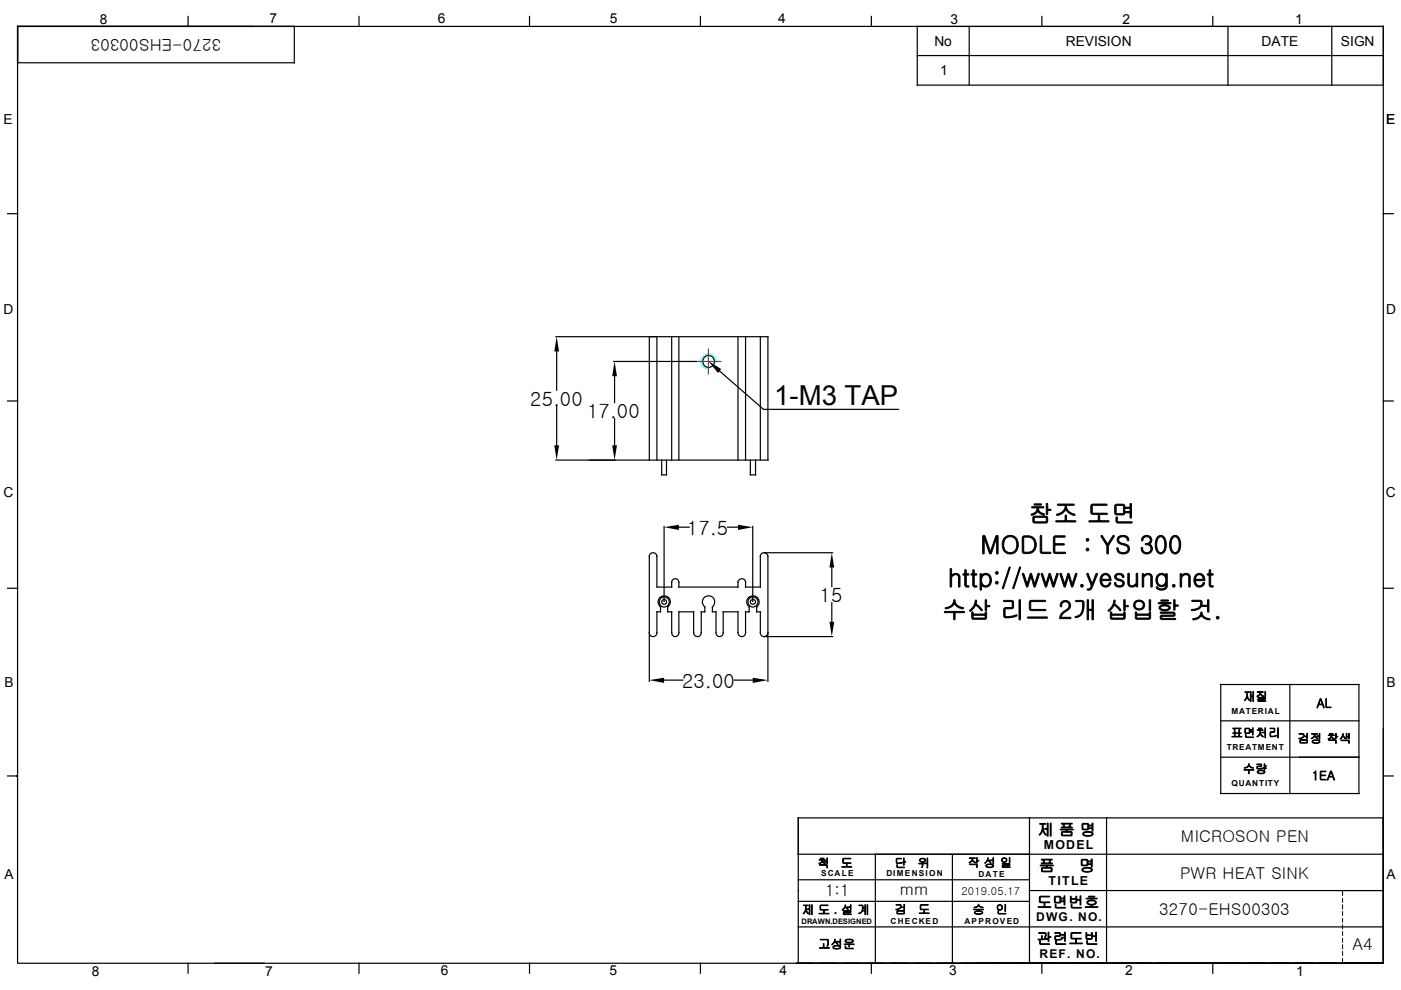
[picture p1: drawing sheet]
<svg xmlns="http://www.w3.org/2000/svg" width="297mm" height="210mm" viewBox="0 0 297 210" stroke-linecap="round" stroke-linejoin="round" font-family="sans-serif">
<g fill="none" stroke="#000" stroke-width=".25">
<path d="M3.7 5.6h289.6v198.6h-289.6zM3.7 5.6h58.7v7.7h-58.7zM39.9 3.5v2.1M76.1 3.5v2.1M112.3 3.5v2.1M148.5 3.5v2.1M184.7 3.5v2.1M194.5 5.6h98.8v12.4h-98.8zM194.5 11.8h98.8M205.5 5.6v12.4M220.9 3.5v2.1M257.1 3.5v2.1"/>
<path d="M260.3 5.6v12.4M282.4 5.6v12.4M1.6 45.3h2.1M293.3 45.3h2.1M117.9 71.4h44.9v26.2h-25.1v-26.2M118 74.5v8.2M130.1 76.6h17.5M130.3 79.8v5.6M139.3 71.4v26.2M142.4 71.4v26.2M143.9 71.4v26.2M152.6 78.7l9.3 8.1h28.6"/>
<path d="M156.5 71.4v26.2M158.1 71.4v26.2M161.2 71.4v26.2M1.6 85h2.1M117.9 97.6h19.7M118 86.2v8.2M130.3 88.7v5.7M140.3 97.6v3.1h1v-3.1M159.1 97.6v3.1h1.1v-3.1M293.3 85h2.1M137.9 117.4a.82 .82 0 0 1 .9-.2 .82 .82 0 0 1 .5 .8v6.5h3.1v-1a.76 .76 0 0 1 .8-.8 .76 .76 0 0 1 .7 .8v1h12.6v-1a.81 .81 0 0 1 .8-.8 .81 .81 0 0 1 .8 .8v1h3.1v-6.5a.81 .81 0 0 1 .8-.8 .81 .81 0 0 1 .8 .8v16.1a.81 .81 0 0 1-.8 .9 .81 .81 0 0 1-.8-.9v-4.4h-.8v-1a1.33 1.33 0 0 0 .2-1.9 1.33 1.33 0 0 0-1.9 0 1.33 1.33 0 0 0 .1 1.9v1h-.7v4.4a.81 .81 0 0 1-.8 .9 .81 .81 0 0 1-.8-.9v-4.4h-3.2v4.4a.77 .77 0 0 1-.7 .9 .77 .77 0 0 1-.8-.9v-4.4h-.8v-1a1.33 1.33 0 0 0 .2-1.9 1.33 1.33 0 0 0-1.9 0 1.33 1.33 0 0 0 .1 1.9v1h-.7v4.4a.81 .81 0 0 1-.8 .9 .81 .81 0 0 1-.8-.9v-4.4h-3.2v4.4a.77 .77 0 0 1-.7 .9 .77 .77 0 0 1-.8-.9v-4.4h-.8v-1a1.31 1.31 0 0 0 .2-1.9 1.31 1.31 0 0 0-2 0 1.31 1.31 0 0 0 .2 1.9v1h-.7v4.4a.81 .81 0 0 1-.8 .9 .81 .81 0 0 1-.8-.9v-16.1zM140.8 111.6v15.9"/>
<path d="M143.9 111.8h2.2M154.3 111.8h2.2M159.6 111.6v15.9M162.1 117.2h14.4M1.6 124.7h2.1M137.7 134.2v10.3M162.1 135h14.4M162.8 134.2v10.3M176.4 120.3v4.1M176.4 127.8v4M293.3 124.7h2.1M140.8 144.2h4"/>
<path d="M155.7 144.2h3.9M258.8 145.1h29.3v23.1h-29.3zM258.8 152.8h29.3M273.5 145.1v23.1M293.3 154.5v49.7h-124.4M1.6 164.5h2.1M218.3 173.4v30.8M234.6 173.4v30.8M258.8 160.5h29.3M293.3 164.5h2.1M293.3 173.4h-124.1v30.8M169.2 181.1h124.1"/>
<path d="M169.2 191.1h49.1M169.2 186.5h49.1M169.2 196.5h124.1M185.6 181.1v23.1M201.9 181.1v23.1M218.3 188.8h75M39.9 204.2v2.1M45.6 204.2h10.4M76.1 204.2v2.1M112.3 204.2v2.1M148.5 204.2v2.1M184.7 204.2v2.1"/>
<path d="M220.9 204.2v2.1M257.1 204.2v2.1"/>
<circle cx="150.2" cy="76.6" r="1.26"/>
<circle cx="140.8" cy="127.6" r=".51"/>
<circle cx="140.8" cy="127.6" r="1.07"/>
<circle cx="159.6" cy="127.6" r="1.06"/>
<circle cx="159.7" cy="127.6" r=".54"/>
</g>
<g fill="#000">
<path d="M118 71.4l.5 3.1h-1zM130.3 76.6l.5 3.2h-1zM150.2 76.6l2.7 1.6-.7 .9zM117.5 94.4h1l-.5 3.2zM129.8 94.4h1l-.5 3.2zM140.8 111.8l3.1-.5v1.1zM156.5 111.3l3.1 .5-3.1 .6zM175.9 131.8h1l-.5 3.2zM176.4 117.2l.5 3.1h-1zM137.7 144.2l3.1-.5v1.1zM159.6 143.7l3.2 .5-3.2 .6z"/>
<path d="M3.6 164.4h.2v.2h-.2z" fill-rule="evenodd"/>
</g>
<path d="M10.5 2h-10.5v10.4M297 197.5v10.4h-10.5" fill="none" stroke="#fff" stroke-width=".25"/>
<g fill="none" stroke="#000" stroke-width=".21">
<path d="M218.3 198.5v5.7M283.7 188.8h9.6M284.6 188.8v1M284.6 190.5v.8M284.6 191.9v.8M284.6 193.3v.8M284.6 194.7v.8M284.6 196.1v.8M284.6 197.5v.8M284.6 199v.7M168.9 204.2h124.4M284.6 200.3v.9"/>
<path d="M284.6 201.8v.7M284.6 203.2v1"/>
</g>
<path d="M151.7 77a1.54 1.54 0 0 0-1.2-1.9 1.54 1.54 0 0 0-1.8 1.4 1.54 1.54 0 0 0 1.5 1.7" fill="none" stroke="#0ff" stroke-width=".25"/>
<path d="M147.6 76.6h1.2M149 76.6h.4M149.6 76.6h1.3M150.2 74v1.2M150.2 75.5v.2M150.2 76v1.3M150.2 77.6v.2M150.2 78.1v1.2M151.1 76.6h.3M151.6 76.6h1.2" fill="none" stroke="#f00" stroke-width=".25"/>
<text font-size="5.8" x="164.2" y="85.9">1-M3 TAP</text>
<g font-size="5.2">
<text x="218" y="110.8">참조 도면</text>
<text x="207.9" y="117.4">MODLE : YS 300</text>
<text x="201" y="124.4">http://www.yesung.net</text>
<text x="199.7" y="131.2">수삽 리드 2개 삽입할 것.</text>
</g>
<g font-size="4.2">
<text x="112.4" y="86">25.00</text>
<text x="124.5" y="88.6">17.00</text>
<text x="145.6" y="113.4">17.5</text>
<text x="173.7" y="127.6">15</text>
<text x="144.6" y="145.8">23.00</text>
</g>
<g font-size="3.5">
<text x="46.9" y="8.2" transform="rotate(-180 46.9 8.2)">3270-EHS00303</text>
<text x="250.4" y="178.6">MICROSON PEN</text>
<text x="174.9" y="190">1:1</text>
<text x="190.8" y="189.8">mm</text>
<text x="250.2" y="186.3">PWR HEAT SINK</text>
<text x="245.8" y="193.9">3270-EHS00303</text>
<text x="286.8" y="201.5">A4</text>
</g>
<g font-size="3.4">
<text x="220" y="177.1">제 품 명</text>
<text x="220.2" y="184.8">품</text>
<text x="228.8" y="184.8">명</text>
</g>
<g font-size="3.3">
<text x="219.8" y="192.5">도면번호</text>
<text x="219.8" y="200.2">관련도번</text>
</g>
<g font-size="2.9">
<text x="21.2" y="5">8</text>
<text x="57.1" y="4.9">7</text>
<text x="92.8" y="4.9">6</text>
<text x="129.3" y="4.9">5</text>
<text x="165" y="4.9">4</text>
<text x="201.5" y="5">3</text>
<text x="238" y="5">2</text>
<text x="274.6" y="5">1</text>
<text x="198.1" y="9.8">No</text>
<text x="226" y="9.8">REVISION</text>
<text x="267.5" y="9.8">DATE</text>
<text x="284.3" y="9.8">SIGN</text>
<text x="199.3" y="15.9">1</text>
<text x=".8" y="26.3">E</text>
<text x="293.9" y="26.3">E</text>
<text x=".8" y="66.5">D</text>
<text x="293.9" y="66.5">D</text>
<text x=".8" y="105.4">C</text>
<text x="293.8" y="105.4">C</text>
<text x=".9" y="145.6">B</text>
<text x="294" y="145.6">B</text>
<text x=".9" y="186.5">A</text>
<text x="294" y="186.4">A</text>
<text x="19.5" y="206.9">8</text>
<text x="56.2" y="206.9">7</text>
<text x="93.5" y="206.8">6</text>
<text x="129.2" y="206.8">5</text>
<text x="165.3" y="206.7">4</text>
<text x="201.3" y="206.8">3</text>
<text x="238.6" y="206.8">2</text>
<text x="274.8" y="206.9">1</text>
</g>
<g font-size="2.6">
<text x="263.6" y="148.6">재질</text>
<text x="279.1" y="150">AL</text>
<text x="260.9" y="156.3">표면처리</text>
<text x="275.1" y="157.5">검정 착색</text>
<text x="263.5" y="163.9">수량</text>
<text x="278.1" y="165.4">1EA</text>
<text x="173.3" y="183.9">척</text>
<text x="178.2" y="183.9">도</text>
<text x="189.7" y="183.9">단</text>
<text x="194.6" y="183.9">위</text>
<text x="205.1" y="183.8">작 성 일</text>
<text x="221.3" y="180.1">MODEL</text>
<text x="222.3" y="187.7">TITLE</text>
<text x="170" y="193.8">제 도 . 설 계</text>
<text x="189.7" y="193.7">검</text>
<text x="194.6" y="193.7">도</text>
<text x="206.2" y="193.7">승</text>
<text x="211.1" y="193.7">인</text>
<text x="219.7" y="195.3">DWG. NO.</text>
<text x="173.5" y="201.1">고성운</text>
<text x="220.4" y="203.1">REF. NO.</text>
</g>
<text font-size="2.3" x="203.9" y="189.7">2019.05.17</text>
<g font-size="1.8">
<text x="261.1" y="151.3">MATERIAL</text>
<text x="260.1" y="159.1">TREATMENT</text>
<text x="261.1" y="166.7">QUANTITY</text>
<text x="174.1" y="185.8">SCALE</text>
<text x="188" y="185.8">DIMENSION</text>
<text x="207.4" y="185.9">DATE</text>
<text x="188.8" y="195.9">CHECKED</text>
<text x="204.5" y="195.8">APPROVED</text>
</g>
<text font-size="1.6" x="169.9" y="195.8">DRAWN.DESIGNED</text>
</svg>
